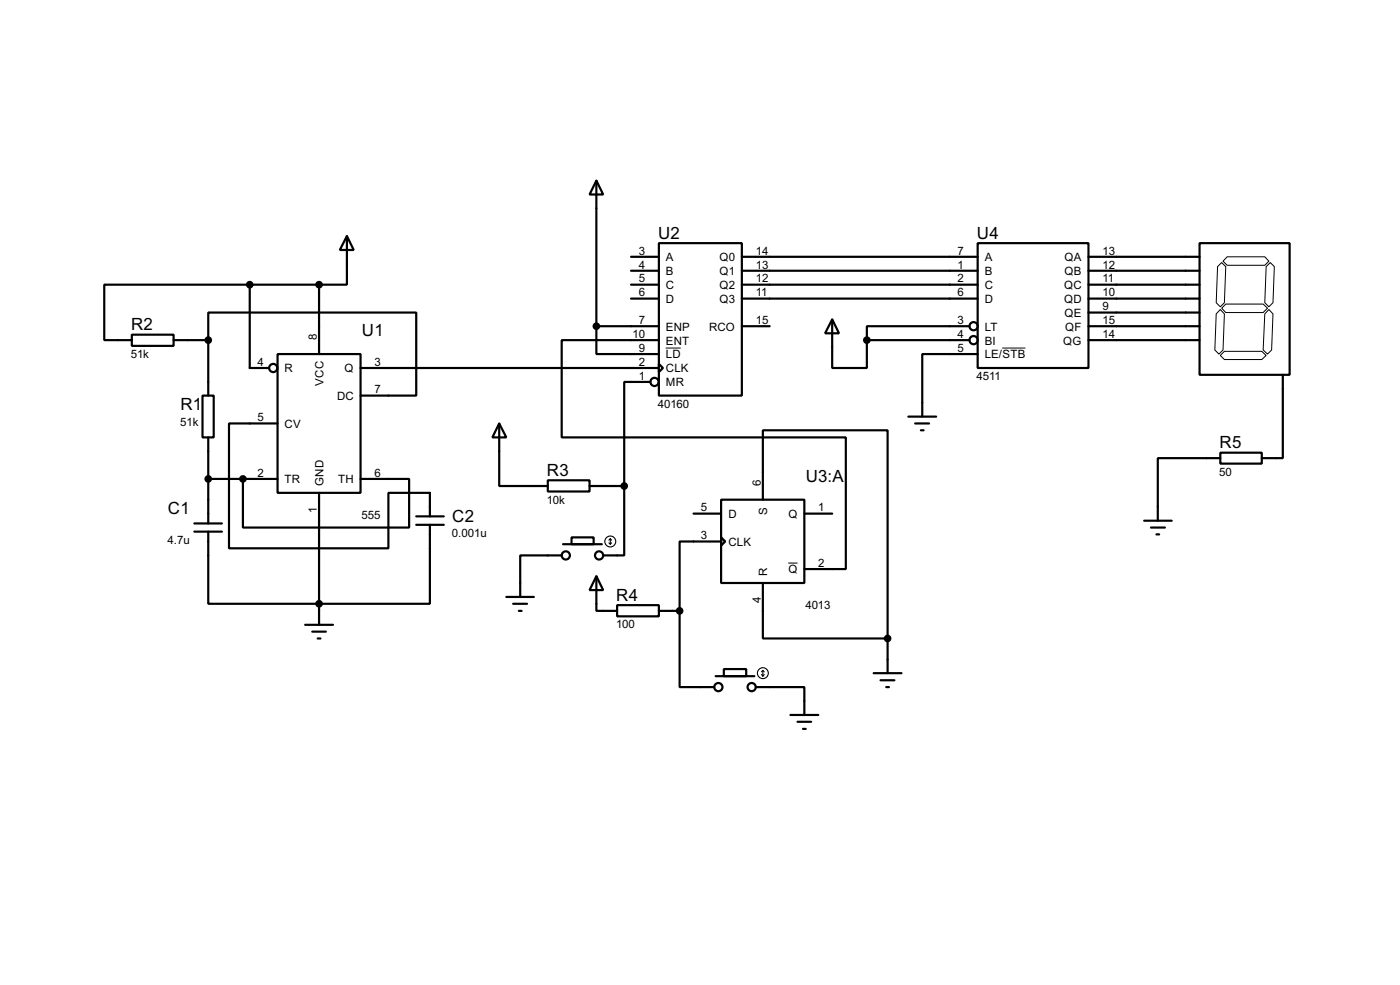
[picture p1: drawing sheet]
<svg xmlns="http://www.w3.org/2000/svg" width="256mm" height="180mm" viewBox="0 0 256 180" stroke-linecap="round" stroke-linejoin="round" font-family="sans-serif">
<g fill="none" stroke="#000" stroke-width=".4">
<path d="M109.3 33.1l1.2 2.5h-2.5zM109.3 33.1v26.6M45.8 52.1h-26.7v10.2h5.1M45.8 52.1h12.7M45.8 52.1v15.3h3.5M58.5 52.1v12.7M63.6 43.2l1.2 2.6h-2.5zM63.6 43.2v8.9h-5.1M109.3 59.7v5.1h11.4M109.3 59.7h11.4M115.6 52.1h5.1M115.6 47h5.1"/>
<path d="M115.6 49.6h5.1M115.6 54.7h5.1M120.7 44.5h15.2v27.9h-15.2zM135.9 52.1h43.2M135.9 59.7h5.1M135.9 47h43.2M135.9 49.6h43.2M135.9 54.7h43.2M152.5 58.5l1.2 2.5h-2.5zM152.5 58.5v8.9h6.3v-5.1M177.6 59.7h-18.8v2.6M179.1 44.5h20.3v22.9h-20.3z"/>
<path d="M199.4 52.1h20.4M199.4 59.7h20.4M199.4 47h20.4M199.4 49.6h20.4M199.4 54.7h20.4M199.4 57.2h20.4M219.8 44.5h16.5v24.1h-16.5zM24.2 61.3h7.6v2h-7.6zM31.8 62.3h6.4M37.1 72.4h2.1v7.7h-2.1zM38.2 62.3v-5.1h38.1v15.2h-10.2M38.2 62.3v10.1"/>
<path d="M50.9 64.8h15.2v25.4h-15.2zM50.9 77.5h-8.9v22.9h29.2v-10.2h7.6v4.3M66.1 67.4h54.6M91.5 77.5l1.3 2.6h-2.6zM91.5 77.5v11.5h8.9M119.2 69.9h-4.8v19.1M120.7 66.6l.8 .8-.8 .7zM120.7 62.3h-17.8v17.8h52.1v24.1h-7.6M158.8 62.3h18.8M166.4 76.3h5.1M167.7 77.5h2.5M168.7 78.8h.5"/>
<path d="M179.1 64.8h-10.1v11.5M199.4 62.3h20.4M235 68.6v15.3h-3.8M35.6 97.3h5.1M35.6 95.8h5.1M38.2 87.7h12.7M38.2 80.1v15.7M44.5 87.7v8.9h30.5v-8.9h-8.9M58.5 90.2v24.2M76.3 96.1h5M76.3 94.5h5M78.8 96.1v14.4h-40.6v-13.2"/>
<path d="M100.4 87.9h7.6v2.1h-7.6zM103.2 99.6h7.1M104.7 98.4h4.1v1.2h-4.1zM108 89h6.4M114.4 89v12.7h-3.9M127.1 94h5M132.1 91.5h15.3v15.2h-15.3zM132.1 98.4l.8 .7-.8 .8zM132.1 99.1h-7.6v12.7M139.8 91.5v-12.7h22.8v38.1M147.4 94h5.1M209.6 95.3h5.1"/>
<path d="M210.9 96.6h2.5M211.9 97.8h.5M223.6 82.9h7.6v2h-7.6zM223.6 83.9h-11.5v11.4M55.9 114.4h5.1M57.2 115.6h2.5M58.2 116.9h.5M92.8 109.3h5M94 110.5h2.6M95.1 111.8h.5M102.9 101.7h-7.6v7.6M109.3 105.5l1.2 2.5h-2.5z"/>
<path d="M109.3 105.5v6.3h3.8M113.1 110.8h7.6v2h-7.6zM120.7 111.8h3.8M124.5 111.8v14h6.4M139.8 106.7v10.2h22.8M162.6 116.9v6.3M131.1 123.8h7.1M132.6 122.5h4.1v1.3h-4.1zM138.5 125.8h8.9v5.1M144.8 130.9h5.1M146.1 132.1h2.5M147.1 133.4h.5"/>
<path d="M160.1 123.2h5.1M161.3 124.5h2.6M162.4 125.8h.5"/>
<circle cx="178.3" cy="59.7" r=".75"/>
<circle cx="50" cy="67.4" r=".75"/>
<circle cx="119.9" cy="69.9" r=".75"/>
<circle cx="178.3" cy="62.3" r=".75"/>
<circle cx="103.6" cy="101.7" r=".75"/>
<circle cx="109.7" cy="101.7" r=".75"/>
<circle cx="131.6" cy="125.8" r=".75"/>
<circle cx="137.7" cy="125.8" r=".75"/>
</g>
<g fill="#000" stroke="#000" stroke-width=".4">
<circle cx="45.7" cy="52.1" r=".5"/>
<circle cx="58.4" cy="52.1" r=".5"/>
<circle cx="109.2" cy="59.7" r=".5"/>
<circle cx="38.1" cy="62.3" r=".5"/>
<circle cx="158.8" cy="62.3" r=".5"/>
<circle cx="38.1" cy="87.7" r=".5"/>
<circle cx="44.5" cy="87.7" r=".5"/>
<circle cx="114.3" cy="89" r=".5"/>
<circle cx="58.4" cy="110.5" r=".5"/>
<circle cx="124.5" cy="111.8" r=".5"/>
<circle cx="162.6" cy="116.9" r=".5"/>
</g>
<g fill="none" stroke="#000" stroke-width=".2">
<path d="M111.6 99.4l.2 .2M111.8 98.6v1M111.8 98.6l-.2 .3M111.8 98.6l.3 .3M112.1 99.4l-.3 .2M139.5 123.5l.3 .3M139.8 122.7v1.1M139.8 122.7l-.3 .3M139.8 122.7l.2 .3M140 123.5l-.2 .3"/>
<circle cx="111.8" cy="99.1" r="1"/>
<circle cx="139.7" cy="123.2" r="1"/>
</g>
<path d="M223.1 48.8l.7-.7 .8 .7-.3 6.6-.7 .8-.8-.8zM223.6 56.7l.7 .8-.2 6.6-.8 .7-.7-.7 .2-6.6zM224.6 55.7h6.8l.8 .7-.8 .8h-6.8l-.8-.8zM224.8 47h6.9l.8 .8-.8 .8h-6.9l-.7-.8zM232.5 56.7l.7 .8-.2 6.6-.8 .7-.8-.7 .3-6.6zM232.7 48.1l.8 .7-.3 6.6-.7 .8-.8-.8 .3-6.6zM122 63.7h2.7M183.6 63.7h4.3M223.6 65.1l.7-.8h6.9l.8 .8-.8 .7h-6.9zM144.4 103.1h1.7" fill="none" stroke="#000" stroke-width=".18"/>
<g font-size="3.5">
<text x="120.6" y="43.7">U2</text>
<text x="179" y="43.7">U4</text>
<text x="24" y="60.5">R2</text>
<text x="66.3" y="61.4">U1</text>
<text x="33.1" y="75.1">R1</text>
<text x="223.4" y="82.1">R5</text>
<text x="100.2" y="87.1">R3</text>
<text x="147.6" y="88.2">U3:A</text>
<text x="30.8" y="94.2">C1</text>
<text x="82.9" y="95.5">C2</text>
<text x="112.9" y="110">R4</text>
</g>
<g font-size="2.4">
<text x="117" y="46.6">3</text>
<text x="122" y="47.8">A</text>
<text x="131.8" y="47.8">Q0</text>
<text x="138.5" y="46.6">14</text>
<text x="175.4" y="46.6">7</text>
<text x="180.4" y="47.8">A</text>
<text x="195" y="47.8">QA</text>
<text x="202" y="46.6">13</text>
<text x="117" y="49.2">4</text>
<text x="117" y="51.7">5</text>
<text x="122" y="50.4">B</text>
<text x="122" y="52.9">C</text>
<text x="131.8" y="50.4">Q1</text>
<text x="131.8" y="52.9">Q2</text>
<text x="138.5" y="49.2">13</text>
<text x="138.5" y="51.7">12</text>
<text x="175.4" y="49.2">1</text>
<text x="175.4" y="51.7">2</text>
<text x="180.4" y="50.4">B</text>
<text x="180.4" y="52.9">C</text>
<text x="194.9" y="52.9">QC</text>
<text x="195" y="50.4">QB</text>
<text x="202" y="49.2">12</text>
<text x="202" y="51.7">11</text>
<text x="117" y="54.3">6</text>
<text x="117" y="59.3">7</text>
<text x="122" y="55.4">D</text>
<text x="131.8" y="55.4">Q3</text>
<text x="138.5" y="54.3">11</text>
<text x="138.5" y="59.3">15</text>
<text x="175.4" y="54.3">6</text>
<text x="175.4" y="59.3">3</text>
<text x="180.4" y="55.4">D</text>
<text x="194.9" y="55.4">QD</text>
<text x="195" y="58">QE</text>
<text x="202" y="54.3">10</text>
<text x="202" y="56.8">9</text>
<text x="202" y="59.3">15</text>
<text x="24" y="65.5">51k</text>
<text x="58" y="62.3" transform="rotate(-90 58 62.3)">8</text>
<text x="115.9" y="61.9">10</text>
<text x="117" y="64.4">9</text>
<text x="122" y="60.5">ENP</text>
<text x="122" y="63.1">ENT</text>
<text x="122" y="65.6">LD</text>
<text x="129.9" y="60.5">RCO</text>
<text x="175.4" y="61.9">4</text>
<text x="175.4" y="64.4">5</text>
<text x="180.4" y="60.5">LT</text>
<text x="180.4" y="63.1">BI</text>
<text x="180.4" y="65.6">LE/STB</text>
<text x="194.8" y="63.1">QG</text>
<text x="195.1" y="60.5">QF</text>
<text x="202" y="61.9">14</text>
<text x="47.2" y="67">4</text>
<text x="52.1" y="68.1">R</text>
<text x="59.3" y="70.6" transform="rotate(-90 59.3 70.6)">VCC</text>
<text x="63.1" y="68.1">Q</text>
<text x="68.6" y="72">7</text>
<text x="68.6" y="67">3</text>
<text x="117" y="67">2</text>
<text x="117" y="69.5">1</text>
<text x="122" y="68.1">CLK</text>
<text x="122" y="70.7">MR</text>
<text x="178.9" y="69.5">4511</text>
<text x="47.2" y="77.1">5</text>
<text x="61.7" y="73.2">DC</text>
<text x="120.5" y="74.6">40160</text>
<text x="33" y="78.1">51k</text>
<text x="52.1" y="78.3">CV</text>
<text x="47.2" y="87.3">2</text>
<text x="52.1" y="88.5">TR</text>
<text x="59.3" y="88.9" transform="rotate(-90 59.3 88.9)">GND</text>
<text x="61.9" y="88.5">TH</text>
<text x="68.6" y="87.3">6</text>
<text x="139.3" y="89" transform="rotate(-90 139.3 89)">6</text>
<text x="223.4" y="87.1">50</text>
<text x="58.1" y="93.9" transform="rotate(-90 58.1 93.9)">1</text>
<text x="66.3" y="95">555</text>
<text x="100.2" y="92.2">10k</text>
<text x="128.4" y="93.6">5</text>
<text x="133.4" y="94.8">D</text>
<text x="140.6" y="94.2" transform="rotate(-90 140.6 94.2)">S</text>
<text x="144.4" y="94.8">Q</text>
<text x="149.9" y="93.6">1</text>
<text x="30.7" y="99.6">4.7u</text>
<text x="82.8" y="98.4">0.001u</text>
<text x="128.4" y="98.7">3</text>
<text x="133.4" y="99.9">CLK</text>
<text x="140.6" y="105.4" transform="rotate(-90 140.6 105.4)">R</text>
<text x="144.4" y="105">Q</text>
<text x="149.9" y="103.8">2</text>
<text x="139.3" y="110.4" transform="rotate(-90 139.3 110.4)">4</text>
<text x="147.6" y="111.5">4013</text>
<text x="112.9" y="115">100</text>
</g>
</svg>
